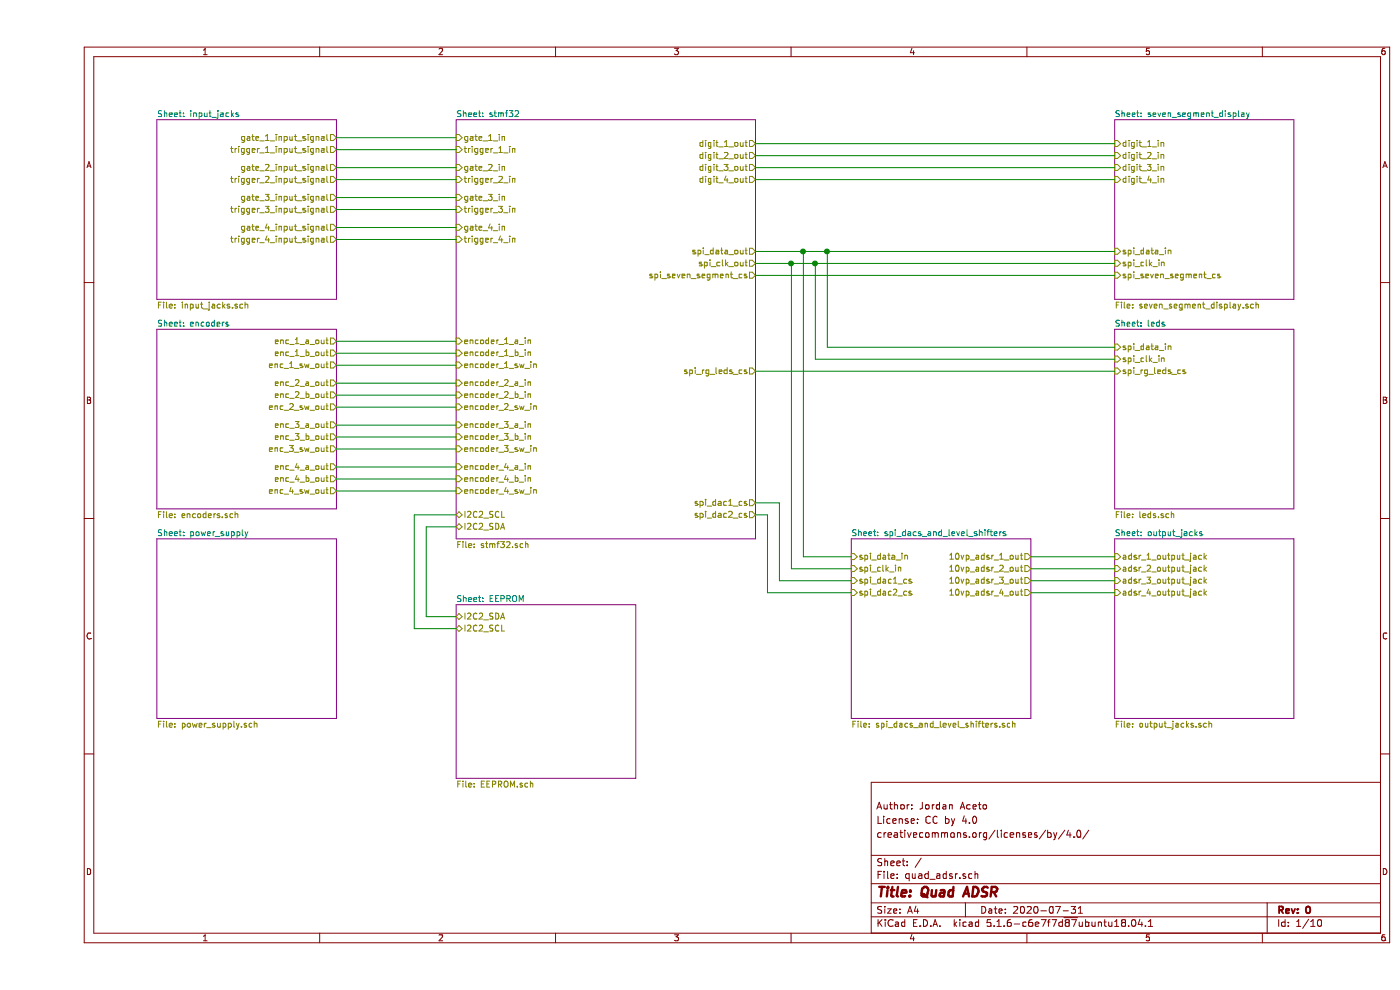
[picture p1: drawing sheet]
EESchema Schematic File Version 4
EELAYER 30 0
EELAYER END
$Descr A4 11693 8268
encoding utf-8
Sheet 1 10
Title "Quad ADSR"
Date "2020-07-31"
Rev "0"
Comp ""
Comment1 "creativecommons.org/licenses/by/4.0/"
Comment2 "License: CC by 4.0"
Comment3 "Author: Jordan Aceto"
Comment4 ""
$EndDescr
$Sheet
S 1000 2750 1500 1500
U 5E5AE433
F0 "encoders" 50
F1 "encoders.sch" 50
F2 "enc_1_b_out" O R 2500 2950 50 
F3 "enc_1_a_out" O R 2500 2850 50 
F4 "enc_1_sw_out" O R 2500 3050 50 
F5 "enc_2_b_out" O R 2500 3300 50 
F6 "enc_2_a_out" O R 2500 3200 50 
F7 "enc_2_sw_out" O R 2500 3400 50 
F8 "enc_3_b_out" O R 2500 3650 50 
F9 "enc_3_a_out" O R 2500 3550 50 
F10 "enc_3_sw_out" O R 2500 3750 50 
F11 "enc_4_b_out" O R 2500 4000 50 
F12 "enc_4_a_out" O R 2500 3900 50 
F13 "enc_4_sw_out" O R 2500 4100 50 
$EndSheet
$Sheet
S 9000 1000 1500 1500
U 5E60A7A1
F0 "seven_segment_display" 50
F1 "seven_segment_display.sch" 50
F2 "digit_1_in" I L 9000 1200 50 
F3 "digit_2_in" I L 9000 1300 50 
F4 "digit_3_in" I L 9000 1400 50 
F5 "digit_4_in" I L 9000 1500 50 
F6 "spi_data_in" I L 9000 2100 50 
F7 "spi_clk_in" I L 9000 2200 50 
F8 "spi_seven_segment_cs" I L 9000 2300 50 
$EndSheet
$Sheet
S 9000 4500 1500 1500
U 5E68118F
F0 "output_jacks" 50
F1 "output_jacks.sch" 50
F2 "adsr_1_output_jack" I L 9000 4650 50 
F3 "adsr_2_output_jack" I L 9000 4750 50 
F4 "adsr_3_output_jack" I L 9000 4850 50 
F5 "adsr_4_output_jack" I L 9000 4950 50 
$EndSheet
$Sheet
S 1000 4500 1500 1500
U 5E57E71D
F0 "power_supply" 50
F1 "power_supply.sch" 50
$EndSheet
Wire Wire Line
	3500 1150 2500 1150
Wire Wire Line
	3500 1250 2500 1250
Wire Wire Line
	2500 1400 3500 1400
Wire Wire Line
	3500 1500 2500 1500
Wire Wire Line
	2500 1650 3500 1650
Wire Wire Line
	3500 1750 2500 1750
Wire Wire Line
	2500 1900 3500 1900
Wire Wire Line
	3500 2000 2500 2000
Wire Wire Line
	3500 2850 2500 2850
Wire Wire Line
	2500 2950 3500 2950
Wire Wire Line
	3500 3050 2500 3050
Wire Wire Line
	2500 3200 3500 3200
Wire Wire Line
	3500 3300 2500 3300
Wire Wire Line
	2500 3400 3500 3400
Wire Wire Line
	3500 3550 2500 3550
Wire Wire Line
	2500 3650 3500 3650
Wire Wire Line
	3500 3750 2500 3750
Wire Wire Line
	2500 3900 3500 3900
Wire Wire Line
	3500 4000 2500 4000
Wire Wire Line
	2500 4100 3500 4100
Wire Wire Line
	6800 4850 6200 4850
Wire Wire Line
	6200 4850 6200 4200
Wire Wire Line
	6800 4950 6100 4950
Wire Wire Line
	6100 4950 6100 4300
Wire Wire Line
	8300 4650 9000 4650
Wire Wire Line
	9000 4750 8300 4750
Wire Wire Line
	8300 4850 9000 4850
Wire Wire Line
	9000 4950 8300 4950
$Sheet
S 1000 1000 1500 1500
U 5E673522
F0 "input_jacks" 50
F1 "input_jacks.sch" 50
F2 "gate_1_input_signal" O R 2500 1150 50 
F3 "trigger_1_input_signal" O R 2500 1250 50 
F4 "gate_2_input_signal" O R 2500 1400 50 
F5 "trigger_2_input_signal" O R 2500 1500 50 
F6 "gate_3_input_signal" O R 2500 1650 50 
F7 "trigger_3_input_signal" O R 2500 1750 50 
F8 "gate_4_input_signal" O R 2500 1900 50 
F9 "trigger_4_input_signal" O R 2500 2000 50 
$EndSheet
$Sheet
S 3500 5050 1500 1450
U 5EE2D7E5
F0 "EEPROM" 50
F1 "EEPROM.sch" 50
F2 "I2C2_SDA" B L 3500 5150 50 
F3 "I2C2_SCL" B L 3500 5250 50 
$EndSheet
$Sheet
S 3500 1000 2500 3500
U 5E5662AA
F0 "stmf32" 50
F1 "stmf32.sch" 50
F2 "gate_1_in" I L 3500 1150 50 
F3 "trigger_1_in" I L 3500 1250 50 
F4 "gate_2_in" I L 3500 1400 50 
F5 "trigger_2_in" I L 3500 1500 50 
F6 "gate_3_in" I L 3500 1650 50 
F7 "trigger_3_in" I L 3500 1750 50 
F8 "gate_4_in" I L 3500 1900 50 
F9 "trigger_4_in" I L 3500 2000 50 
F10 "encoder_1_a_in" I L 3500 2850 50 
F11 "encoder_1_b_in" I L 3500 2950 50 
F12 "encoder_1_sw_in" I L 3500 3050 50 
F13 "encoder_2_a_in" I L 3500 3200 50 
F14 "encoder_2_b_in" I L 3500 3300 50 
F15 "encoder_2_sw_in" I L 3500 3400 50 
F16 "encoder_3_a_in" I L 3500 3550 50 
F17 "encoder_3_b_in" I L 3500 3650 50 
F18 "encoder_3_sw_in" I L 3500 3750 50 
F19 "encoder_4_a_in" I L 3500 3900 50 
F20 "encoder_4_b_in" I L 3500 4000 50 
F21 "encoder_4_sw_in" I L 3500 4100 50 
F22 "digit_1_out" O R 6000 1200 50 
F23 "digit_2_out" O R 6000 1300 50 
F24 "digit_3_out" O R 6000 1400 50 
F25 "digit_4_out" O R 6000 1500 50 
F26 "I2C2_SCL" B L 3500 4300 50 
F27 "I2C2_SDA" B L 3500 4400 50 
F28 "spi_clk_out" O R 6000 2200 50 
F29 "spi_data_out" O R 6000 2100 50 
F30 "spi_dac1_cs" O R 6000 4200 50 
F31 "spi_dac2_cs" O R 6000 4300 50 
F32 "spi_seven_segment_cs" O R 6000 2300 50 
F33 "spi_rg_leds_cs" O R 6000 3100 50 
$EndSheet
Wire Wire Line
	3500 4400 3250 4400
Wire Wire Line
	3250 4400 3250 5150
Wire Wire Line
	3250 5150 3500 5150
Wire Wire Line
	3500 5250 3150 5250
Wire Wire Line
	3150 5250 3150 4300
Wire Wire Line
	3150 4300 3500 4300
Wire Wire Line
	9000 3100 6000 3100
Wire Wire Line
	6100 4300 6000 4300
Wire Wire Line
	6000 4200 6200 4200
Wire Wire Line
	9000 2900 6600 2900
Wire Wire Line
	6500 3000 9000 3000
$Sheet
S 6800 4500 1500 1500
U 5E595FD4
F0 "spi_dacs_and_level_shifters" 50
F1 "spi_dacs_and_level_shifters.sch" 50
F2 "10vp_adsr_1_out" O R 8300 4650 50 
F3 "10vp_adsr_2_out" O R 8300 4750 50 
F4 "10vp_adsr_3_out" O R 8300 4850 50 
F5 "10vp_adsr_4_out" O R 8300 4950 50 
F6 "spi_data_in" I L 6800 4650 50 
F7 "spi_dac1_cs" I L 6800 4850 50 
F8 "spi_dac2_cs" I L 6800 4950 50 
F9 "spi_clk_in" I L 6800 4750 50 
$EndSheet
Wire Wire Line
	6800 4650 6400 4650
Wire Wire Line
	6300 4750 6800 4750
$Sheet
S 9000 2750 1500 1500
U 5E63B0C2
F0 "leds" 50
F1 "leds.sch" 50
F2 "spi_data_in" I L 9000 2900 50 
F3 "spi_clk_in" I L 9000 3000 50 
F4 "spi_rg_leds_cs" I L 9000 3100 50 
$EndSheet
Wire Wire Line
	9000 2300 6000 2300
Wire Wire Line
	9000 2200 6500 2200
Wire Wire Line
	6000 2100 6400 2100
Wire Wire Line
	6600 2900 6600 2100
Connection ~ 6600 2100
Wire Wire Line
	6600 2100 9000 2100
Wire Wire Line
	6500 2200 6500 3000
Connection ~ 6500 2200
Wire Wire Line
	6500 2200 6300 2200
Wire Wire Line
	6400 4650 6400 2100
Connection ~ 6400 2100
Wire Wire Line
	6400 2100 6600 2100
Wire Wire Line
	6300 4750 6300 2200
Connection ~ 6300 2200
Wire Wire Line
	6300 2200 6000 2200
Wire Wire Line
	6000 1200 9000 1200
Wire Wire Line
	6000 1300 9000 1300
Wire Wire Line
	9000 1400 6000 1400
Wire Wire Line
	6000 1500 9000 1500
$EndSCHEMATC
